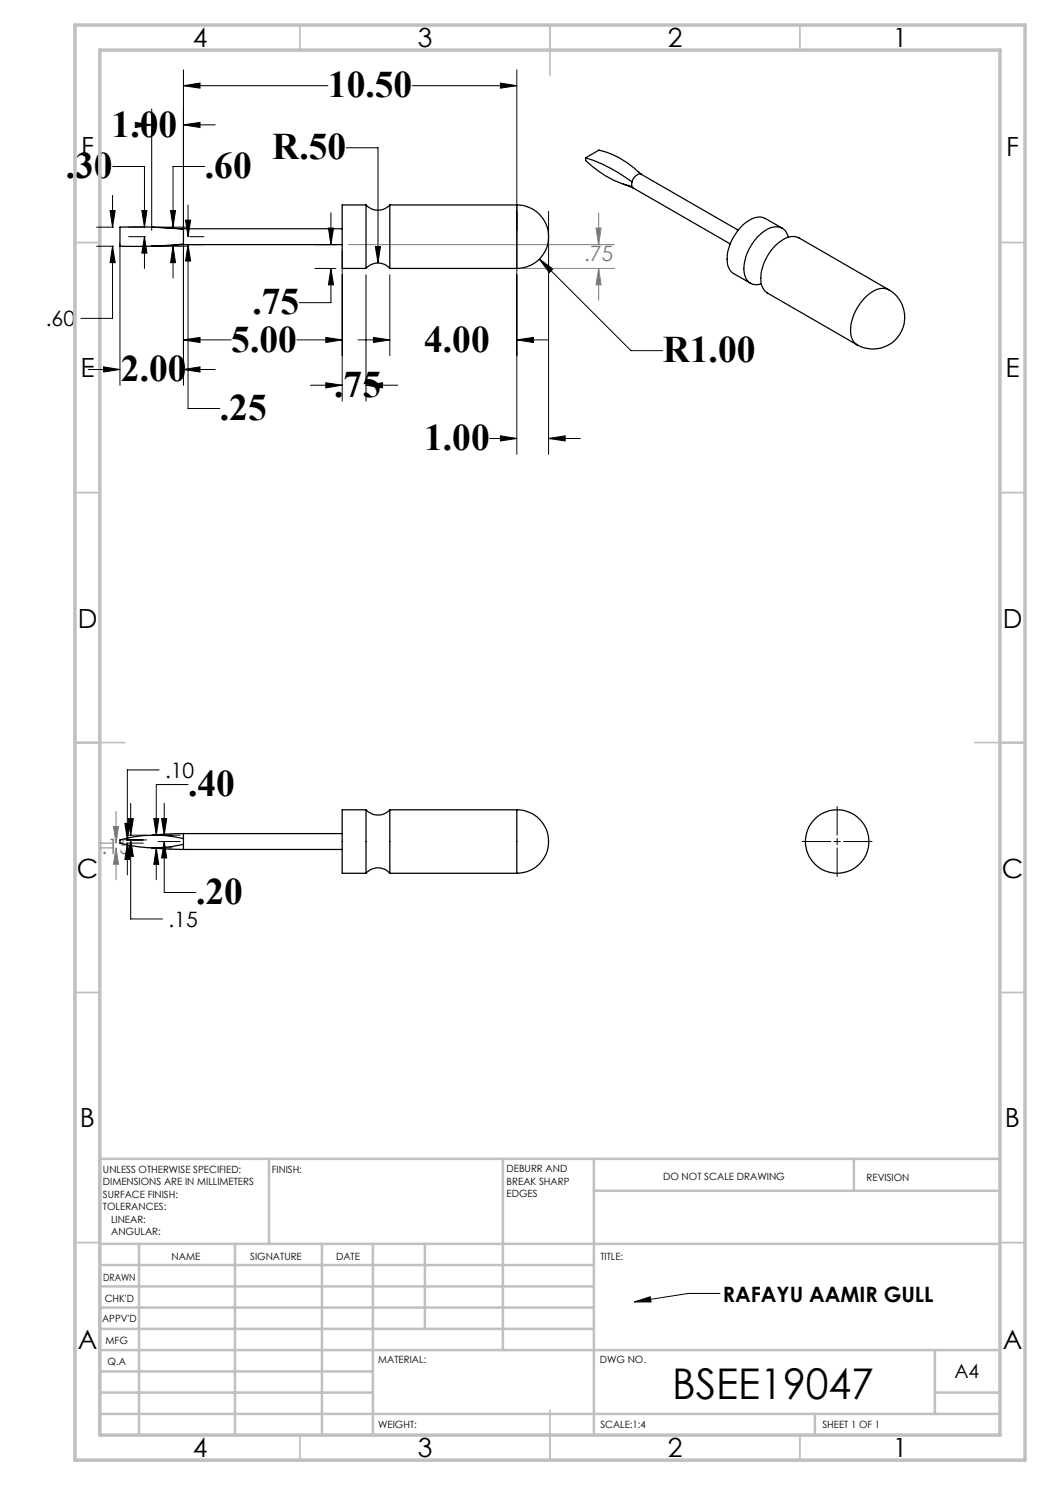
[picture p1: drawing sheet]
<svg xmlns="http://www.w3.org/2000/svg" width="210mm" height="297mm" viewBox="0 0 210 297" stroke-linecap="round" stroke-linejoin="round" font-family="sans-serif">
<g fill="none" stroke="#000" stroke-width=".2">
<path d="M36.7 17.1l3.3-.5v1zM36.7 14v32.1M36.7 17.1h28.9M82.4 17.1h21M100.1 16.6l3.3 .5-3.3 .5zM103.4 14v76.9M22.5 39.1v6.3M22.5 33.3h6.4v12.1M27.1 24.5l3.2 .5-3.2 .5zM30.3 21.8v24.3M30.3 25h.1M36.7 25l3.3-.5v1z"/>
<path d="M36.7 25h6.3M41 33.3h-6.4v12.1M69.3 29.6h6.3v23M19.3 45.4h3.4M19.3 49.2h3.4M22 42.1h1l-.5 3.3zM22.5 49.2l.5 3.3h-1zM22.5 49.2v14.5h-6.3M24 48.6v28.5M25.7 45.4h3.4M25.7 47.3h3.4M28.4 42.1h1l-.5 3.3z"/>
<path d="M28.9 47.3l.5 3.3h-1zM28.9 47.3v6.4M31.6 45.4h6.2M31.6 49.2h6.2M34.1 42.1h1l-.5 3.3zM34.6 49.2l.5 3.3h-1zM34.6 49.2v6.4M36.7 48.6v28.5M37.1 44h1l-.5 3.3zM37.6 48.9l.5 3.3h-1zM37.6 48.9v32.8h6.4M37.6 41v6.3"/>
<path d="M38 48.9h2.8M38 47.3h2.8M63 48.9h4.2M63 53.7h4.2M65.7 45.6h1l-.5 3.3zM66.2 53.7l.5 3.3h-1zM66.2 53.7v6.8h-6.4M66.2 42.6v6.3M68.4 50.2v30M73.2 55v25.2M75.1 49.3h1l-.5 3.3zM78 55v16.2"/>
<path d="M107.9 51.8l2.7 2-.7 .7zM107.9 51.8l18.3 18.3h6.3M109.7 42.3v48.6M17.6 73.9h6.4M20.7 73.4l3.3 .5-3.3 .5zM36.7 68l3.3-.5v1zM36.7 73.9l3.3-.5v1zM36.7 68h9.5M36.7 73.9h6.3M59.4 68h9M62.1 77h6.3M65.2 67.5l3.2 .5-3.2 .5z"/>
<path d="M65.2 76.5l3.2 .5-3.2 .6zM71.6 68h6.4M73.2 77l3.3-.5v1.1zM73.2 77h6.4M74.7 67.5l3.3 .5-3.3 .5zM103.4 68l3.3-.5v1zM103.4 68h6.3M97.9 87.7h5.5M100.1 87.2l3.3 .5-3.3 .5zM109.7 87.7l3.3-.5v1zM109.7 87.7h6.4M31.8 154h-6.3v14"/>
<path d="M37.6 156.9h-6.3v10.1M25 164.7h1l-.5 3.3zM25.3 168h4M25.3 168.6h3.3M25.3 167h4M25.5 168.6l.5 3.3h-1zM25.5 168.6v6.4M25.6 163.7h1.1l-.6 3.3zM26.1 168l.6 3.3h-1.1zM26.1 168v15.8h6.4M26.1 160.7v6.3M30.8 163.7h.9l-.4 3.3z"/>
<path d="M31.3 169.6l.4 3.3h-.9zM31.3 169.6v6.3M31.6 168.3h4.4M31.6 167h4.4M31.6 169.6h2.8M32.3 163.7h1l-.5 3.3zM32.8 168.3l.5 3.3h-1zM32.8 168.3v10.2h6.4M32.8 160.7v6.3M160.4 168.3h5.8M166.8 168.3h1.3M167.4 161.3v5.7"/>
<path d="M167.4 167.7v1.2M167.4 169.6v5.7M168.7 168.3h5.7M144 258.7h-6.3l-10.8 1.7M126.9 260.4l3.1-1 .2 1z"/>
</g>
<path d="M69.7 48.9h53.2M104.6 53.7h18.3M119.2 45.6h1l-.5 3.3zM119.7 53.7l.5 3.3h-1zM119.7 42.6v6.3M119.7 53.7v6.3M20 168.6h2.7M20 169.6h2.7M22.7 165.3h1l-.5 3.3zM23.2 169.6l.5 3.3h-1zM23.2 162.3v6.3M23.2 169.6v6.3" fill="none" stroke="#808080" stroke-width=".2"/>
<g fill="none" stroke="#c0c0c0" stroke-width=".35">
<path d="M60 5v5M110 5v10M160 5v5M15 48.5h5M200 48.5h5M15 98.5h5M200 98.5h5M15 148.5h10M195 148.5h10M15 198.5h5M200 198.5h5M15 248.5h5"/>
<path d="M200 248.5h5M60 287v5M110 282v10M160 287v5"/>
</g>
<g fill="none" stroke="#c0c0c0" stroke-width=".5">
<path d="M53.8 231.8v17M100.6 231.8v38.2M118.8 231.8v55.2M118.8 238.2h81.2M170.8 231.8v6.4M200 231.8h-180v55.2M20 248.8h180M20 257.3h98.8M20 253h98.8M27.8 248.8v38.2M47 248.8v38.2M64.4 248.8v38.2"/>
<path d="M74.6 248.8v38.2M85 248.8v17M20 265.8h98.8M20 261.5h98.8M20 278.5h54.6M20 274.3h54.6M20 270h180M187 278.5h13M187 270v12.8M20 282.8h180M163 282.8v4.2"/>
</g>
<path d="M15 5h190v287h-190zM20 10h180v277h-180z" fill="none" stroke="#c0c0c0" stroke-width=".7"/>
<g fill="#000">
<path d="M126.9 260.4l3.1-1 .2 1z"/>
<path d="M22 42.1h1l-.5 3.3zM22.5 49.2l.5 3.3h-1zM25 164.7h1l-.5 3.3zM25.5 168.6l.5 3.3h-1zM26.1 168l.6 3.3h-1.1zM25.6 163.7h1.1l-.6 3.3z"/>
<path d="M36.7 68l3.3-.5v1zM65.2 67.5l3.2 .5-3.2 .5zM65.7 45.6h1l-.5 3.3zM66.2 53.7l.5 3.3h-1zM65.2 76.5l3.2 .5-3.2 .6zM73.2 77l3.3-.5v1.1zM74.7 67.5l3.3 .5-3.3 .5zM103.4 68l3.3-.5v1zM37.6 48.9l.5 3.3h-1zM37.1 44h1l-.5 3.3zM36.7 17.1l3.3-.5v1zM100.1 16.6l3.3 .5-3.3 .5zM75.1 49.3l.5 3.3 .5-3.3zM100.1 87.2l3.3 .5-3.3 .5zM109.7 87.7l3.3-.5v1zM107.9 51.8l2 2.7 .7-.7zM27.1 24.5l3.2 .5-3.2 .5zM36.7 25l3.3-.5v1zM20.7 73.4l3.3 .5-3.3 .5zM36.7 73.9l3.3-.5v1zM34.1 42.1h1l-.5 3.3zM34.6 49.2l.5 3.3h-1zM28.9 47.3l.5 3.3h-1zM28.4 42.1h1l-.5 3.3zM30.8 163.7h.9l-.4 3.3zM31.3 169.6l.4 3.3h-.9zM32.8 168.3l.5 3.3h-1zM32.3 163.7h1l-.5 3.3z"/>
</g>
<path d="M119.2 45.6h1l-.5 3.3zM119.7 53.7l.5 3.3h-1zM22.7 165.3h1l-.5 3.3zM23.2 169.6l.5 3.3h-1z" fill="#808080"/>
<g fill="none" stroke="#000" stroke-width=".25">
<path d="M117.1 31.6v.5a19.8 19.8 0 0 0 9.3 5.2M117.1 31.6a31.4 31.4 0 0 1 9.3 4.8M117.1 31.6l2.7-1.6a16.8 16.8 0 0 1 7.9 4.4M124.7 36.8l2 .8M126.4 37.3l.2 .3 19.4 11.2M126.4 36.4v.9M126.4 36.4a1.84 1.84 0 0 1 1.8-1.5l19.4 11.1M127.7 34.4l.6 .5M24 45.4h5.6l7.1 .5M24 45.4h.1M24 49.2h.1M24 45.4v3.8"/>
<path d="M30.3 45.4h.1M30.3 49.2h.1M30.4 45.4l6.3 .4M36.7 48.9l-6.3 .3M36.7 48.8l-5.6 .4h-7.1M36.7 45.9v2.9M36.7 45.8v.1M36.7 48.8v.1M36.7 48.9h31.7M36.7 45.8h31.7M73.2 53.7a3.1 3.1 0 0 1 4.8 0M73.2 41a3.2 3.2 0 0 0 4.8 0"/>
<path d="M73.2 41h-4.8v12.7h4.8M73.2 41v12.7M78 41v12.7M78 53.7h25.4M78 41h25.4M103.4 41a6.4 6.4 0 0 1 6.3 6.3 6.4 6.4 0 0 1-6.3 6.4M103.4 41v12.7M156.5 45.6l-3.4-1.9a3.7 3.7 0 0 0-4.1 .9 9.3 9.3 0 0 0-3.4 8.6l.3 .7 .5 .6 3.7 2.2M157.7 47.4a2.55 2.55 0 0 0-4-1.7 9.6 9.6 0 0 0-4.8 9 2.46 2.46 0 0 0 3.4 2.1M177.8 58a6.4 6.4 0 0 1 2.3 8.6 6.4 6.4 0 0 1-8.7 2.4M177.8 58l-18-10.4a3.7 3.7 0 0 0-4 .9 9.3 9.3 0 0 0-3.5 8.6l.6 1 .6 .5 17.9 10.4M177.8 58a3.7 3.7 0 0 0-4.1 .9 9.3 9.3 0 0 0-3.4 8.5l.6 1.1 .5 .5"/>
<path d="M24 168.6a25 25 0 0 0 12.7 .3M24 168.6h.1M24 168h.1M24 168v.6M30.3 169.6h.1M30.3 169.6l6.4 .3M36.7 166.7l-6.4 .3M36.7 167.7a25.4 25.4 0 0 0-12.7 .3M36.7 167.7v1.2M36.7 168.9v1M36.7 166.7v1M36.7 169.9h31.7"/>
<path d="M36.7 166.7h31.7M73.2 174.7a3.1 3.1 0 0 1 4.8 0M73.2 162a3.2 3.2 0 0 0 4.8 0M73.2 162h-4.8v12.7h4.8M73.2 162v12.7M78 162v12.7M78 174.7h25.4M78 162h25.4M103.4 162a6.3 6.3 0 0 1 6.3 6.3 6.3 6.3 0 0 1-6.3 6.4M103.4 162v12.7"/>
<circle cx="167.4" cy="168.3" r="6.4"/>
</g>
<text font-size="8.5" x="134.4" y="279.7">BSEE19047</text>
<g font-size="7.5">
<text x="65.6" y="19.5">10.50</text>
<text x="22.3" y="27.3">1.00</text>
<text x="13.2" y="35.6">.30</text>
<text x="41" y="35.6">.60</text>
<text x="54.5" y="31.9">R.50</text>
<text x="50.5" y="62.9">.75</text>
<text x="46.3" y="70.3">5.00</text>
<text x="84.8" y="70.3">4.00</text>
<text x="24.2" y="76.2">2.00</text>
<text x="132.6" y="72.5">R1.00</text>
<text x="66.9" y="79.4">.75</text>
<text x="44" y="84">.25</text>
<text x="84.8" y="90">1.00</text>
<text x="37.6" y="159.2">.40</text>
<text x="39.2" y="180.8">.20</text>
</g>
<g font-size="5.3">
<text x="38.5" y="9.5">4</text>
<text x="83.5" y="9.5">3</text>
<text x="133.6" y="9.5">2</text>
<text x="178.6" y="9.5">1</text>
<text x="16.2" y="31.3">F</text>
<text x="201.2" y="31.3">F</text>
<text x="16.1" y="75.5">E</text>
<text x="201.1" y="75.5">E</text>
<text x="15.5" y="125.5">D</text>
<text x="200.5" y="125.5">D</text>
<text x="15.4" y="175.5">C</text>
<text x="200.4" y="175.5">C</text>
<text x="16" y="225.5">B</text>
<text x="201" y="225.5">B</text>
<text x="15.5" y="269.8">A</text>
<text x="200.5" y="269.8">A</text>
<text x="38.5" y="291.5">4</text>
<text x="83.5" y="291.5">3</text>
<text x="133.6" y="291.5">2</text>
<text x="178.6" y="291.5">1</text>
</g>
<g font-size="4.2" fill="#808080">
<text x="116.8" y="52.2">.75</text>
<text x="20.3" y="170.8">.15</text>
</g>
<g font-size="4.2">
<text x="9.2" y="65.3">.60</text>
<text x="33" y="155.6">.10</text>
<text x="33.7" y="185.4">.15</text>
<text x="144.6" y="260.4">RAFAYU AAMIR GULL</text>
</g>
<text font-size="3.9" x="190.9" y="275.5">A4</text>
<g font-size="2">
<text x="20.6" y="234.6">UNLESS OTHERWISE SPECIFIED:</text>
<text x="20.6" y="237.1">DIMENSIONS ARE IN MILLIMETERS</text>
<text x="20.6" y="239.6">SURFACE FINISH:</text>
<text x="54.4" y="234.6">FINISH:</text>
<text x="101.3" y="234.5">DEBURR AND</text>
<text x="101.3" y="237">BREAK SHARP</text>
<text x="101.3" y="239.5">EDGES</text>
<text x="132.6" y="236">DO NOT SCALE DRAWING</text>
<text x="173.3" y="236.2">REVISION</text>
<text x="20.6" y="242.1">TOLERANCES:</text>
<text x="22.2" y="244.6">LINEAR:</text>
<text x="22.2" y="247.1">ANGULAR:</text>
<text x="34.3" y="252">NAME</text>
<text x="50" y="251.9">SIGNATURE</text>
<text x="67.2" y="251.9">DATE</text>
<text x="120.1" y="251.9">TITLE:</text>
<text x="20.6" y="256.1">DRAWN</text>
<text x="20.9" y="260.3">CHK'D</text>
<text x="20.4" y="264.4">APPV'D</text>
<text x="21.1" y="268.8">MFG</text>
<text x="21.5" y="273">Q.A</text>
<text x="75.6" y="272.5">MATERIAL:</text>
<text x="120" y="272.5">DWG NO.</text>
<text x="75.6" y="285.5">WEIGHT:</text>
<text x="120.1" y="285.6">SCALE:1:4</text>
<text x="164.5" y="285.6">SHEET 1 OF 1</text>
</g>
</svg>
